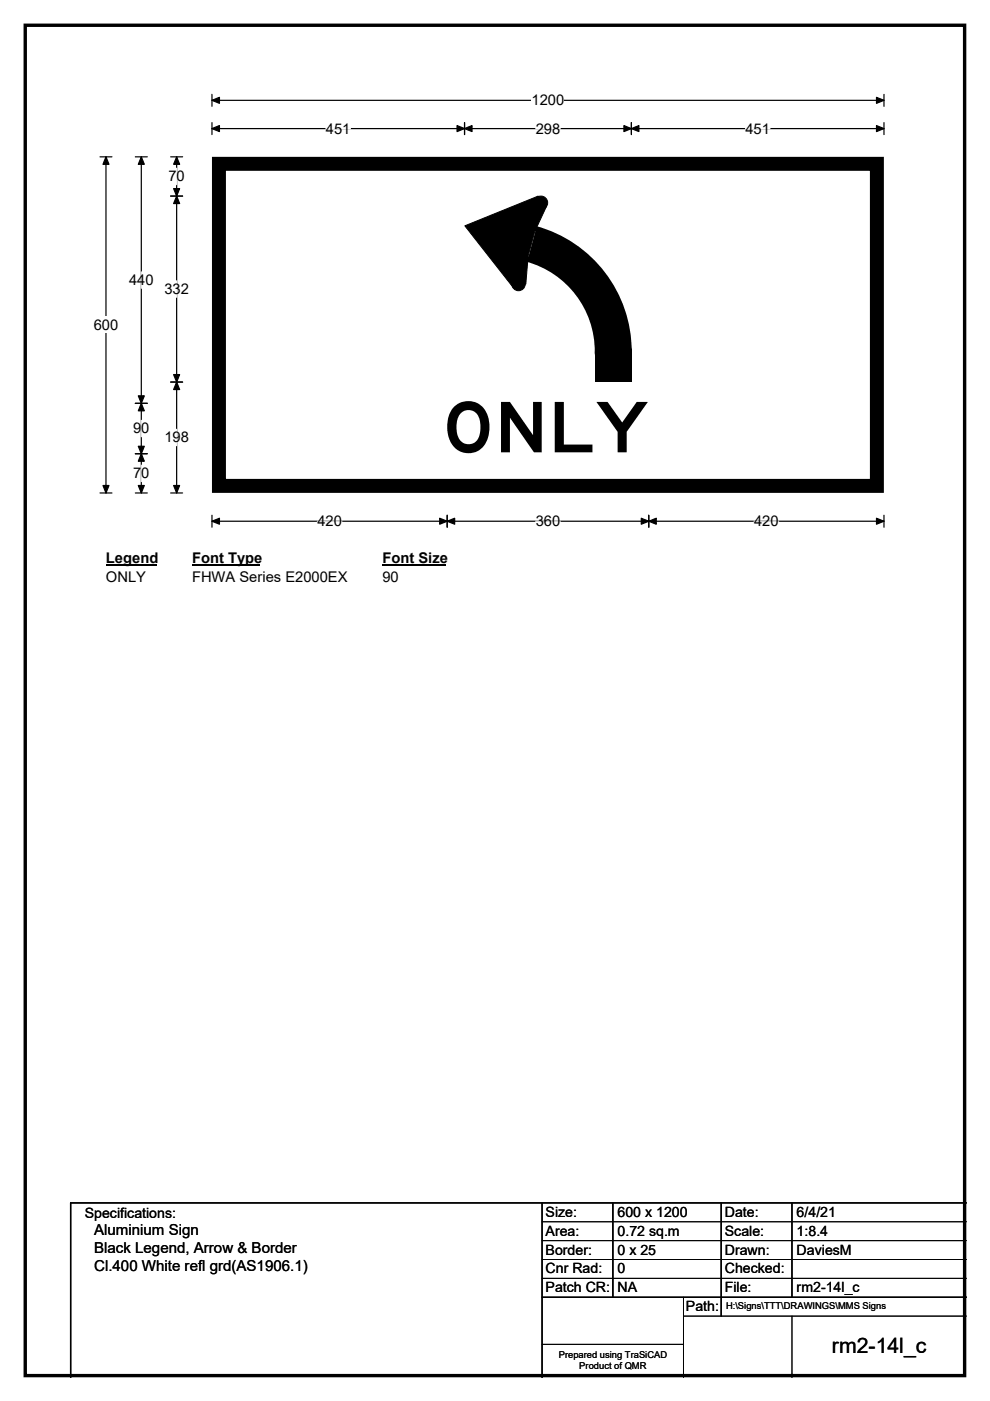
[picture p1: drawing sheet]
<svg xmlns="http://www.w3.org/2000/svg" width="210mm" height="297mm" viewBox="0 0 210 297" stroke-linecap="round" stroke-linejoin="round" font-family="sans-serif">
<path d="M5.4 5.4h199.2v286.3h-199.2z" fill="none" stroke="#000" stroke-width=".72"/>
<path d="M45 21.3h142.5M45 20v2.5M187.5 20v2.5" fill="none" stroke="#000" stroke-width=".25"/>
<path d="M45 21.3l1.5-.7v1.3zM185.9 20.6l1.6 .7-1.6 .6z" fill="#000" stroke="#000" stroke-width=".25"/>
<path d="M112.8 19.5h6.9v3.5h-6.9z" fill="#fff"/>
<g fill="none" stroke="#000" stroke-width=".25">
<path d="M21.2 33.3h2.5M22.5 33.3v71.2M45 27.3h142.5M45 26v2.5M98.5 26v2.5M133.9 26v2.5M187.5 26v2.5M21.2 104.5h2.5M45 109.2v2.6M45 110.5h142.5M94.8 109.2v2.6M137.6 109.2v2.6"/>
<path d="M187.5 109.2v2.6"/>
</g>
<g fill="#000" stroke="#000" stroke-width=".25">
<path d="M22.5 33.3l.6 1.5h-1.3zM45 27.3l1.5-.7v1.3zM98.5 27.3l1.6-.7v1.3zM96.9 26.6l1.6 .7-1.6 .6zM132.3 26.6l1.6 .7-1.6 .6zM133.9 27.3l1.6-.7v1.3zM185.9 26.6l1.6 .7-1.6 .6zM21.8 102.9h1.3l-.6 1.6zM45 110.5l1.5-.6v1.2zM94.8 110.5l1.6-.6v1.2zM93.3 109.9l1.5 .6-1.5 .6zM136 109.9l1.6 .6-1.6 .6z"/>
<path d="M137.6 110.5l1.6-.6v1.2zM185.9 109.9l1.6 .6-1.6 .6z"/>
</g>
<path d="M69.1 27.3h5.2M113.6 27.3h5.2M158.1 27.3h5.2M67.3 110.5h5.2M113.6 110.5h5.2M159.9 110.5h5.2" fill="none" stroke="#fff" stroke-width=".25"/>
<path d="M19.9 67.1h5.2v3.5h-5.2z" fill="#fff"/>
<path d="M28.7 33.3h2.5M30 33.3v71.2M36.2 33.3h2.5M37.5 33.3v71.2M36.2 41.6h2.5M28.7 85.5h2.5M28.7 96.2h2.5M36.2 81h2.5M28.7 104.5h2.5M36.2 104.5h2.5" fill="none" stroke="#000" stroke-width=".25"/>
<path d="M30 33.3l.6 1.5h-1.3zM37.5 33.3l.6 1.5h-1.3zM37.5 41.6l.6 1.6h-1.3zM36.8 40h1.3l-.6 1.6zM30 85.5l.6 1.6h-1.3zM29.3 94.6h1.3l-.6 1.6zM29.3 83.9h1.3l-.6 1.6zM30 96.2l.6 1.6h-1.3zM36.8 79.4h1.3l-.6 1.6zM37.5 81l.6 1.6h-1.3zM29.3 102.9h1.3l-.6 1.6zM36.8 102.9h1.3l-.6 1.6z" fill="#000" stroke="#000" stroke-width=".25"/>
<path d="M37.5 35.7v3.5M30 57.6v3.5M37.5 59.5v3.5M30 89.1v3.5M30 98.6v3.5M37.5 91v3.5" fill="none" stroke="#fff" stroke-width=".25"/>
<path d="M22.5 116.5h10.7v3.5h-10.7z" fill="#fff"/>
<path d="M22.5 119.8h10.7" fill="none" stroke="#000" stroke-width=".32"/>
<path d="M40.7 116.5h14.4v3.5h-14.4z" fill="#fff"/>
<path d="M40.7 119.8h14.4" fill="none" stroke="#000" stroke-width=".32"/>
<path d="M81.1 116.5h13.5v3.5h-13.5z" fill="#fff"/>
<path d="M81.1 119.8h13.5" fill="none" stroke="#000" stroke-width=".32"/>
<g fill="#fff">
<path d="M22.5 120.7h8.4v3.5h-8.4z"/>
<path d="M40.7 120.7h32.9v3.5h-32.9z"/>
<path d="M81.1 120.7h3.5v3.5h-3.5z"/>
<path d="M45 33.3h142.5v71.2h-142.5z"/>
</g>
<path d="M45 33.3h142.5v71.2h-142.5z" fill="none" stroke="#fff" stroke-width=".21"/>
<path d="M46.4 34.7h139.6v68.3h-139.6z" fill="none" stroke="#000" stroke-width="3"/>
<path d="M126.2 74.6h7.8v6.4h-7.8z" fill="#000"/>
<path d="M112.7 51.7a23.6 23.6 0 0 1 17.4 23.1l-.1-.2" fill="none" stroke="#000" stroke-width="7.8"/>
<path d="M99.3 45.3l14.1 3.8-1.4 5.2-14.1-3.8z" fill-rule="evenodd" fill="#fff" stroke="#fff" stroke-width=".21"/>
<g fill="#000" stroke="#000" stroke-width=".21">
<path d="M98.6 47.9l15.6-6.3 1.7 2.1-2.5 5.4-1.4 5.2-.5 5.9-2.6 .8z" fill-rule="evenodd"/>
<circle cx="114.7" cy="43" r="1.42"/>
<circle cx="110" cy="60.2" r="1.42"/>
</g>
<path d="M115 255v37M130 255v20M153 255v24M168 255v20M205 255h-190v37M115 275h90" fill="none" stroke="#000" stroke-width=".3"/>
<path d="M115 259h90M115 263h90M115 267h90M115 271h90M145 279h60M145 275v17M168 279v13M115 285h30" fill="none" stroke="#000" stroke-width=".21"/>
<text font-size="14.8" x="93.8" y="95.9">ONLY</text>
<text font-size="4.5" x="176.5" y="286.9">rm2-14l_c</text>
<g font-size="3.2">
<text x="20" y="261.9">Aluminium Sign</text>
<text x="20" y="265.7">Black Legend, Arrow &amp; Border</text>
<text x="20" y="269.6">Cl.400 White refl grd(AS1906.1)</text>
</g>
<g font-size="3.1">
<text x="112.8" y="22.3">1200</text>
<text x="69.1" y="28.3">451</text>
<text x="113.6" y="28.3">298</text>
<text x="158.1" y="28.3">451</text>
<text x="35.7" y="38.5">70</text>
<text x="27.4" y="60.4">440</text>
<text x="34.9" y="62.3">332</text>
<text x="19.9" y="69.9">600</text>
<text x="28.2" y="91.9">90</text>
<text x="34.9" y="93.8">198</text>
<text x="28.2" y="101.4">70</text>
<text x="67.3" y="111.6">420</text>
<text x="113.6" y="111.6">360</text>
<text x="159.9" y="111.6">420</text>
<text x="22.5" y="119.3">Legend</text>
<text x="40.7" y="119.3">Font Type</text>
<text x="81.1" y="119.3">Font Size</text>
<text x="22.5" y="123.5">ONLY</text>
<text x="40.7" y="123.5">FHWA Series E2000EX</text>
<text x="81.1" y="123.5">90</text>
</g>
<g font-size="3">
<text x="115.7" y="258">Size:</text>
<text x="131" y="258">600 x 1200</text>
<text x="153.7" y="258">Date:</text>
<text x="169" y="258">6/4/21</text>
<text x="18" y="258.2">Specifications:</text>
<text x="115.7" y="262">Area:</text>
<text x="131" y="262">0.72 sq.m</text>
<text x="153.7" y="262">Scale:</text>
<text x="169" y="262">1:8.4</text>
<text x="115.7" y="266">Border:</text>
<text x="115.7" y="270">Cnr Rad:</text>
<text x="131" y="266">0 x 25</text>
<text x="131" y="270">0</text>
<text x="153.7" y="266">Drawn:</text>
<text x="153.7" y="270">Checked:</text>
<text x="169" y="266">DaviesM</text>
<text x="115.7" y="274">Patch CR:</text>
<text x="131" y="274">NA</text>
<text x="153.7" y="274">File:</text>
<text x="169" y="274">rm2-14l_c</text>
<text x="145.5" y="278">Path:</text>
</g>
<g font-size="2">
<text x="154" y="277.6">H:\Signs\TTT\DRAWINGS\MMS Signs</text>
<text x="118.5" y="287.8">Prepared using TraSiCAD</text>
<text x="122.9" y="290.2">Product of QMR</text>
</g>
</svg>
